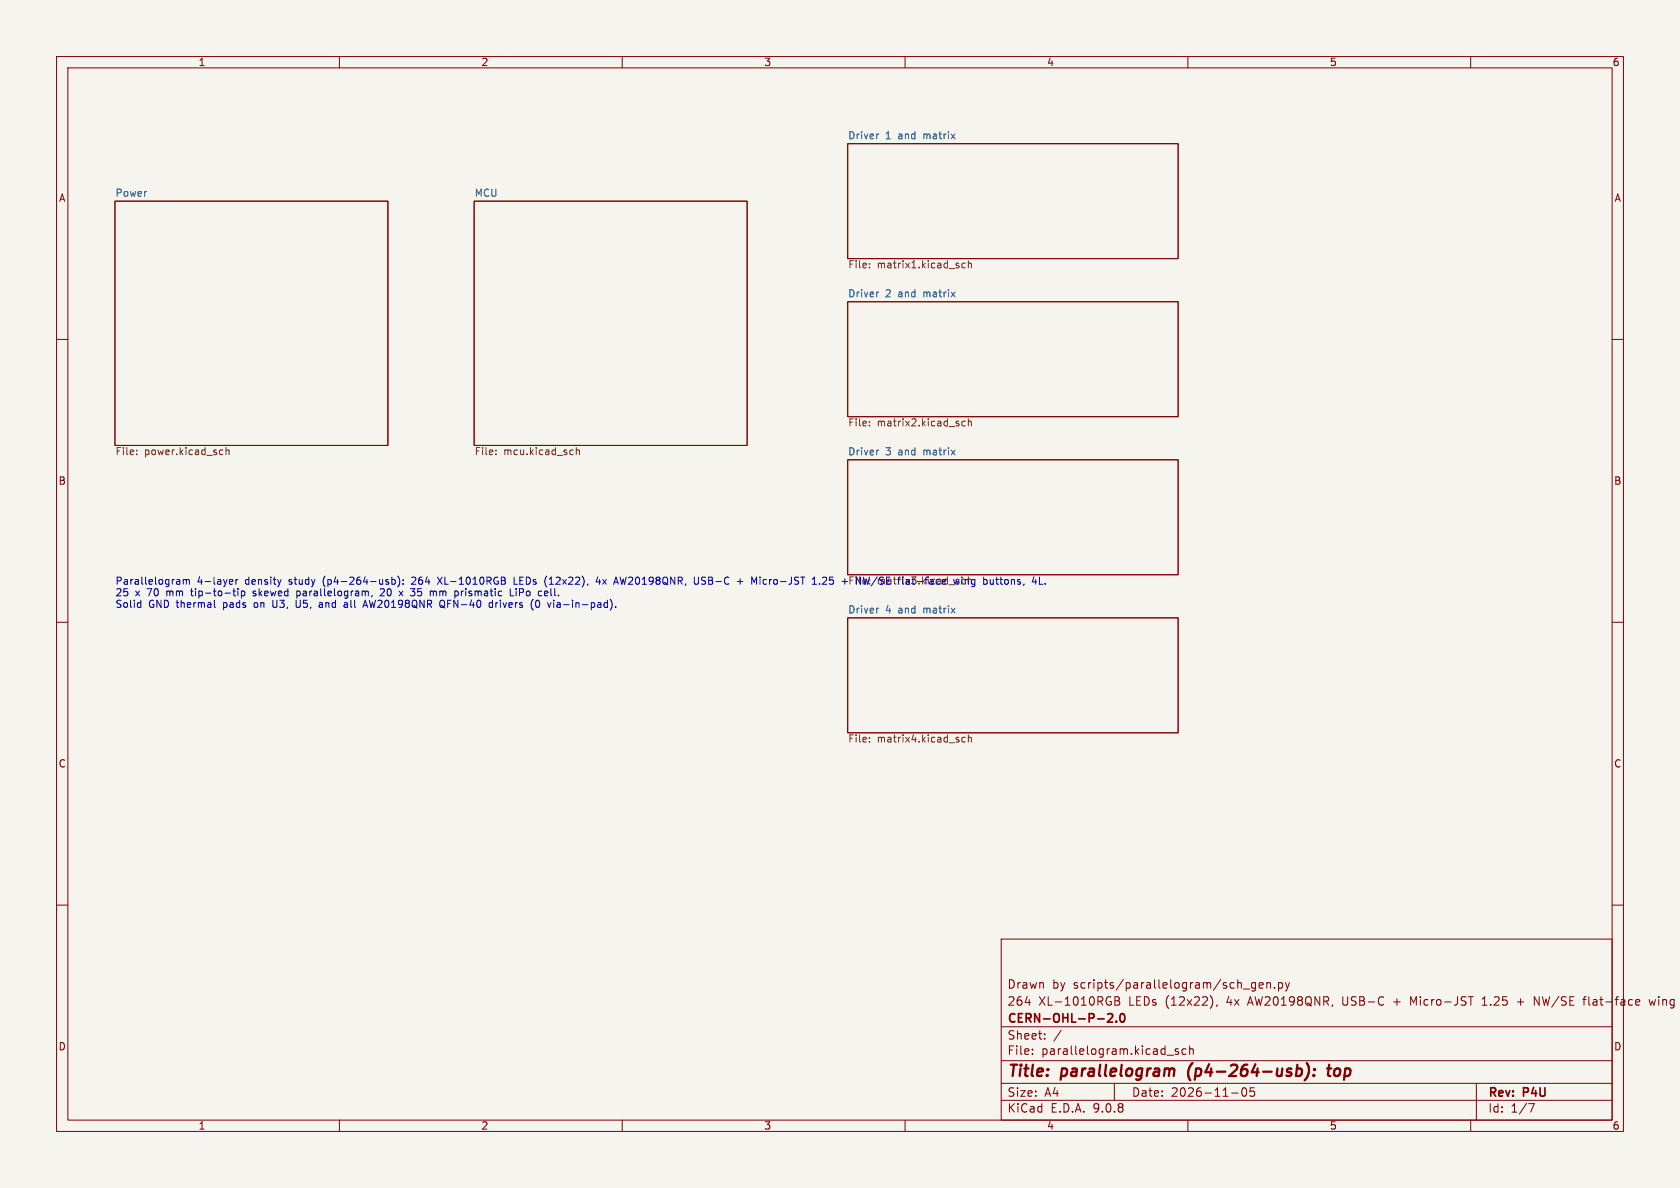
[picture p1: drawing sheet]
<svg xmlns="http://www.w3.org/2000/svg" width="297mm" height="210mm" viewBox="0 0 297 210" stroke-linecap="round" stroke-linejoin="round" font-family="sans-serif">
<path d="M0 0h297v210h-297z" fill="#f5f4ef" stroke="#f5f4ef" stroke-width=".18"/>
<g fill="none" stroke="#840000" stroke-width=".18">
<path d="M10 10h277v190h-277zM12 12h273v186h-273zM60 10v2M110 10v2M160 10v2M210 10v2M260 10v2M20.3 35.6h48.3v43.1h-48.3zM83.8 35.6h48.3v43.1h-48.3zM149.9 25.4h58.4v20.3h-58.4zM149.9 53.3h58.4v20.4h-58.4zM10 60h2"/>
<path d="M285 60h2M149.9 81.3h58.4v20.3h-58.4zM10 110h2M149.9 109.2h58.4v20.3h-58.4zM285 110h2M10 160h2M177 166h108v32h-108zM181.2 177.2h1M197.1 176.2h.5l.2 .1 .1 .3-.3 .3a.4 .4 0 0 1 .4 .4 .4 .4 0 0 1-.3 .4h-.6zM197.1 176.9h.5M215.2 177.6l-.2 .3M222 173.7v1.2l-.3 .3-.4-.1"/>
<path d="M222 173.8l-.5-.1-.3 .3v.4l.2 .2h.6M222.6 174.2l.7-.1-.1-.3-.4-.1-.2 .2 .1 .7h.5M224 173.8l.2-.1 .3 .1 .1 .9M224 173.7v1M225.3 174.6v.1M226 173.8l.5-.1 .2 .3v.4l-.1 .2h-.6M226 173.7v1.5M227.2 173.7l.4 1M227.6 174.7l-.1 .4-.3 .1M228 173.7l-.4 1M249.9 177.3l-.5-1.1v1.5M259.6 176.2h.9"/>
<path d="M262 177.7h.9M262 176.6l.5-.4v1.5M268.2 177.1h1.2M271.2 177.7v-1.5l.9 1.5M279.8 176.7h.6M280.4 176.2l-.4 .2v1.3M285 160h2M289.4 176.7l.4 .1 .1 .3-.7 .1M289.8 177.6l-.4 .1M291.5 176.7l.3 1 .3-.7 .3 .7 .3-1M60 198v2M110 198v2"/>
<path d="M160 198v2M177 194.5h108M177 191.5h108M177 187.5h108M177 181.5h108M182.5 186.3v.1M182.5 185.5v.1M184.7 183.6v.1M184.7 182.8v.1M187.6 182.1l-1.3 2M197 191.5v3M206.3 186.5h1.2"/>
<path d="M208.3 185.5l-.3-.1-.3 .2 .1 .2 .5 .2v.3h-.6M209.7 185.5l-.5-.1-.2 .3v.4l.1 .2h.6M210 198v2M210.3 185.5l.2-.1 .4 .1 .1 .9M210.3 184.9v1.5M217.7 193.2h1.2M219.7 192.4a.81 .81 0 0 0 .3 1.4l.2-.1 .2-.5-.2-.8M221 192.3v.7l.2-.1h.5l.1 .6-.3 .3-.5-.1M260 198v2M261 191.5v6.5M270.2 195.1h1l-.6 1.5"/>
</g>
<g fill="none" stroke="#840000" stroke-width=".4">
<path d="M206.9 189l.2-.1 .5 .1-.1 1.2M210.1 189.3v1.1M229.3 189l.2-.1 .5 .1 .2 .3-.1 .5a.66 .66 0 0 1-.8 .4M229.4 188.2l-.3 2M231 187.9a2.32 2.32 0 0 1-.4 3.1M232.3 190l.1 .1-.1 .1M232.3 190l-.1 .1 .1 .1M232.3 190v.2M232.4 189v.2M232.4 189l.1 .1-.1 .1M232.4 189l-.1 .1 .1 .1M234.6 188.9h.8"/>
<path d="M235 188.2l-.2 1.7v.2l.4 .1"/>
</g>
<path d="M195.8 179.3l.6-.1 .2 .1 .1 .3-.9 1.1h.9M198.1 179.3l.2-.1a.81 .81 0 0 1 .6 .6 .81 .81 0 0 1-.3 .8l-.1 .1a.81 .81 0 0 1-.4-1.4zM197.3 180.5v.2" fill="none" stroke="#840000" stroke-width=".3"/>
<g fill="none" stroke="#725600" stroke-width=".18">
<path d="M153.7 47.2v.2M153.7 46.6v.1M170.6 46.6l-.3-.1-.3 .3 .2 .5h.4M171.2 46.6l.2-.1 .3 .1v.8M171.2 46.1v1.3M24.2 79.6v.1M39 79.5l.4 .1M40 79.7l.1-.2 .3 .1 .1 .8M40 79.1v1.3M87.7 79.6v.1M101.2 79.5l.1 .1M101.9 79.7l.2-.2 .3 .1v.8"/>
<path d="M101.9 79.1v1.3M153.7 74.5v.1M153.7 75.2v.1M170.6 74.5l-.3-.1-.3 .3 .2 .5h.4M171.2 74v1.3M171.2 74.6l.2-.2 .3 .1v.8M24.2 80.3v.1M39.4 80.3l-.4 .1M87.7 80.3v.1M101.3 80.3l-.1 .1M170.6 102.5l-.3-.1-.3 .2 .2 .6h.4M171.2 102v1.2"/>
<path d="M171.4 102.4l-.2 .1M153.7 130.4v.1M153.7 131.1v.1M170.6 130.4l-.3-.1-.3 .3 .2 .5h.4M171.2 129.9v1.3M171.2 130.5l.2-.2 .3 .1v.8"/>
</g>
<path d="M155.3 23.7l-.2 .1M155.3 51.6l-.2 .1M155.3 79.6h-.2M155.3 107.5l-.2 .1" fill="none" stroke="#006464" stroke-width=".18"/>
<g fill="none" stroke="#0000c2" stroke-width=".18">
<path d="M24.5 106.5l.4 .1M24.9 106.1v1.3M24.9 107.3l-.4 .1M31.7 102.5l.1 .8M31.8 103.2l-.1 .1M31.8 102.7l-.1 .1M32.4 102.4v.9M32.4 102.6l.4-.2 .1 .2M32.9 102.6l.2-.2 .3 .1 .1 .8M32.9 102.6v.7M37.9 106.1v1.1l.2 .2M40.7 102.4l.4 .1 .1 .2-.6 .2"/>
<path d="M41.1 103.2l-.4 .1M41.2 104.5h.4M41.3 104.1v1l.3 .2M41.7 102.4v.9M42.1 102.4l-.4 .3M42.1 104.1v.1M42.1 104.5v.8M42.7 104.5v1.3M43 104.5h-.3M43.2 104.5l.1 .2-.1 .5-.2 .1h-.3M44.7 105.3h.2M44.8 104.5l-.1 .2 .2 .2"/>
<path d="M48.2 106.1v1l.3 .3M49.7 102.4l-.3 .9M52.4 106.1v1l.1 .2 .3 .1M52.5 105.3h.3M52.5 104.5v1.3M57 106.8l-.4 .1-.2 .2 .2 .3 .4-.1M60.9 107.3h.5M61.4 106.6v.8M61.4 106.8l-.5 .2M64.1 107.4l.5-1.3 .4 1.3M64.3 107h.6M65.1 104.5v.8"/>
<path d="M65.8 105.3l-.1 .2M67.9 104.6l-.7 .7h.8M68.6 102.9l.1 .1-.1 .3M68.6 102.4l.1 .1M69.3 102.5l.3-.1 .3 .3-.1 .5h-.5M69.3 102v1.3M70.3 101.8a1.46 1.46 0 0 1 0 2M70.6 104.5l.6 .8M71.2 104.5l-.6 .8M71.3 103.2v.1M71.3 102.5v.1M72.5 104.1h.8l-.4 .4"/>
<path d="M73 102l-.2 .1M73.5 102.6l-.8 .7h.8M76.6 104.7l.2-.2h.3v.8M77.3 102l.9 1.3M78 107.1l.7 .4M78.2 102l-.9 1.3M78.4 106.2a.81 .81 0 0 1-.1 1.2l-.4-.1M81.6 104.5v.8M81.8 104.5l-.2 .2M86.6 106.6l-.1 .2v.5l.2 .1 .4-.1M87.1 106.1v1.3M87.7 106.5v.9"/>
<path d="M87.8 106.6l-.1 .2M89.3 102.7v.5M90.2 104.1v1.2h.6M90.9 102v1.3h.6M91.2 104.1v.1M91.2 104.5v.8M94.2 107.8l.1 .1M94.8 106.2a.69 .69 0 0 0 .3 1.2l.2-.1 .1-.4-.1-.7M96.3 104.5h.4l.2 .3-.6 .1M96.3 105.3h.5M98.6 106.5l-.1 .1M98.6 106.9l-.2 .2 .2 .3"/>
<path d="M105.7 102l-.3 .9h.8M106 102.4v.9M108.8 107.3v.1M109.6 102l.3 1.3M123.5 102l-.1 1.2-.2 .1-.3-.1M124 103.2l.2 .1M124.1 102.1l-.1 .2 .1 .3M130.4 102.8h.9M130.8 102.3v1M134.4 102v.1M134.4 102.4v.9M143.6 103.3h.7"/>
<path d="M143.7 102.3l.3-.3v1.3M144.9 103.2v.1M145.9 102l-.5 .1M146.1 102.6l-.7 .7h.7M170 102v.1M170 102.4v.9M170.6 102.6l.2-.2 .3 .1 .1 .8M170.6 102.4v.9M176 102.4h.5M176.2 102v1.1l.3 .2M176.7 102.4h.5M183.8 103.3h.6"/>
<path d="M184.8 103.2v.1"/>
</g>
<g font-size="2.8" fill="#840000">
<text x="178" y="190.9">Title:</text>
<text x="187.7" y="190.9">parallelogram</text>
<text x="210.8" y="190.9">(p4-264-usb):</text>
<text x="236.4" y="190.9">top</text>
</g>
<g font-size="2.1" fill="#840000">
<text x="178" y="178">264</text>
<text x="178" y="175">Drawn</text>
<text x="183.6" y="178">XL-1010RGB</text>
<text x="186" y="175">by</text>
<text x="189.8" y="175">scripts/parallelogram/sch_gen.py</text>
<text x="199.6" y="178">LEDs</text>
<text x="206.2" y="178">(12x22),</text>
<text x="217.1" y="178">4x</text>
<text x="221.1" y="178">AW20198QNR,</text>
<text x="237.9" y="178">USB-C</text>
<text x="247" y="178">+</text>
<text x="250.2" y="178">Micro-JST</text>
<text x="263.1" y="178">1.25</text>
<text x="269.4" y="178">+</text>
<text x="272.5" y="178">NW/SE</text>
<text x="281.5" y="178">flat-face</text>
<text x="293.3" y="178">wing</text>
<text x="178" y="184">Sheet:</text>
<text x="178" y="181.2">CERN-OHL-P-2.0</text>
<text x="178" y="186.7">File:</text>
<text x="184.1" y="186.7">parallelogram.kicad_sch</text>
<text x="178" y="196.9">KiCad</text>
<text x="178" y="194.1">Size:</text>
<text x="184.7" y="194.1">A4</text>
<text x="185.7" y="196.9">E.D.A.</text>
<text x="193.3" y="196.9">9.0.8</text>
<text x="200" y="194.1">Date:</text>
<text x="207" y="194.1">2026-11-05</text>
<text x="263" y="194.3">Rev:</text>
<text x="263" y="196.9">Id:</text>
<text x="267.1" y="196.9">1/7</text>
<text x="269.4" y="194.3">P4U</text>
</g>
<g font-size="1.8" fill="#840000">
<text x="35" y="11.9">1</text>
<text x="85" y="11.9">2</text>
<text x="135" y="11.9">3</text>
<text x="185" y="11.9">4</text>
<text x="235" y="11.9">5</text>
<text x="285" y="11.9">6</text>
<text x="10.3" y="35.9">A</text>
<text x="285.3" y="35.9">A</text>
<text x="10.3" y="85.9">B</text>
<text x="285.3" y="85.9">B</text>
<text x="10.3" y="135.9">C</text>
<text x="285.3" y="135.9">C</text>
<text x="10.3" y="185.9">D</text>
<text x="285.3" y="185.9">D</text>
<text x="35" y="199.9">1</text>
<text x="85" y="199.9">2</text>
<text x="135" y="199.9">3</text>
<text x="185" y="199.9">4</text>
<text x="235" y="199.9">5</text>
<text x="285" y="199.9">6</text>
</g>
<g font-size="1.8" fill="#006464">
<text x="149.9" y="24.7">Driver</text>
<text x="156.5" y="24.7">1</text>
<text x="158.9" y="24.7">and</text>
<text x="163.5" y="24.7">matrix</text>
<text x="20.3" y="34.9">Power</text>
<text x="83.8" y="34.9">MCU</text>
<text x="149.9" y="52.6">Driver</text>
<text x="156.5" y="52.6">2</text>
<text x="158.9" y="52.6">and</text>
<text x="163.5" y="52.6">matrix</text>
<text x="149.9" y="80.6">Driver</text>
<text x="156.5" y="80.6">3</text>
<text x="158.9" y="80.6">and</text>
<text x="163.5" y="80.6">matrix</text>
<text x="149.9" y="108.5">Driver</text>
<text x="156.5" y="108.5">4</text>
<text x="158.9" y="108.5">and</text>
<text x="163.5" y="108.5">matrix</text>
</g>
<g font-size="1.8" fill="#725600">
<text x="149.9" y="47.5">File:</text>
<text x="155.1" y="47.5">matrix1.kicad_sch</text>
<text x="149.9" y="75.5">File:</text>
<text x="155.1" y="75.5">matrix2.kicad_sch</text>
<text x="20.3" y="80.5">File:</text>
<text x="25.5" y="80.5">power.kicad_sch</text>
<text x="83.8" y="80.5">File:</text>
<text x="89" y="80.5">mcu.kicad_sch</text>
<text x="149.9" y="131.3">File:</text>
<text x="155.1" y="131.3">matrix4.kicad_sch</text>
</g>
<g font-size="1.8" fill="#0000c2">
<text x="20.3" y="103.6">Parallelogram</text>
<text x="20.3" y="105.6">25</text>
<text x="20.3" y="107.7">Solid</text>
<text x="23.9" y="105.6">x</text>
<text x="26.1" y="105.6">70</text>
<text x="26.3" y="107.7">GND thermal</text>
<text x="29.7" y="105.6">mm</text>
<text x="34.3" y="105.6">tip-to-tip</text>
<text x="34.9" y="103.6">4-layer</text>
<text x="39.7" y="107.7">pads</text>
<text x="43.5" y="103.6">density</text>
<text x="45.4" y="107.7">on</text>
<text x="45.4" y="105.6">skewed</text>
<text x="48.9" y="107.7">U3,</text>
<text x="51.3" y="103.6">study</text>
<text x="53.2" y="107.7">U5,</text>
<text x="53.3" y="105.6">parallelogram,</text>
<text x="57.5" y="107.7">and</text>
<text x="57.5" y="103.6">(p4-264-usb):</text>
<text x="62.1" y="107.7">all</text>
<text x="65.8" y="107.7">AW20198QNR</text>
<text x="68.3" y="105.6">20</text>
<text x="71.9" y="105.6">x</text>
<text x="73.5" y="103.6">264</text>
<text x="74.1" y="105.6">35</text>
<text x="77.7" y="105.6">mm</text>
<text x="78.3" y="103.6">XL-1010RGB</text>
<text x="79.4" y="107.7">QFN-40</text>
<text x="82.2" y="105.6">prismatic</text>
<text x="88.4" y="107.7">drivers</text>
<text x="91.9" y="103.6">LEDs</text>
<text x="92.2" y="105.6">LiPo</text>
<text x="95.9" y="107.7">(0</text>
<text x="97.5" y="105.6">cell.</text>
<text x="97.5" y="103.6">(12x22),</text>
<text x="99.2" y="107.7">via-in-pad).</text>
<text x="106.9" y="103.6">4x</text>
<text x="110.3" y="103.6">AW20198QNR,</text>
<text x="124.6" y="103.6">USB-C</text>
<text x="132.4" y="103.6">+</text>
<text x="135.1" y="103.6">Micro-JST</text>
<text x="146.1" y="103.6">1.25 File: NW/SE</text>
<text x="151.5" y="103.6">+</text>
<text x="155.1" y="103.4">matrix3.kicad_sch</text>
<text x="161.9" y="103.6">flat-face</text>
<text x="172" y="103.6">wing</text>
<text x="177.4" y="103.6">buttons,</text>
</g>
</svg>
